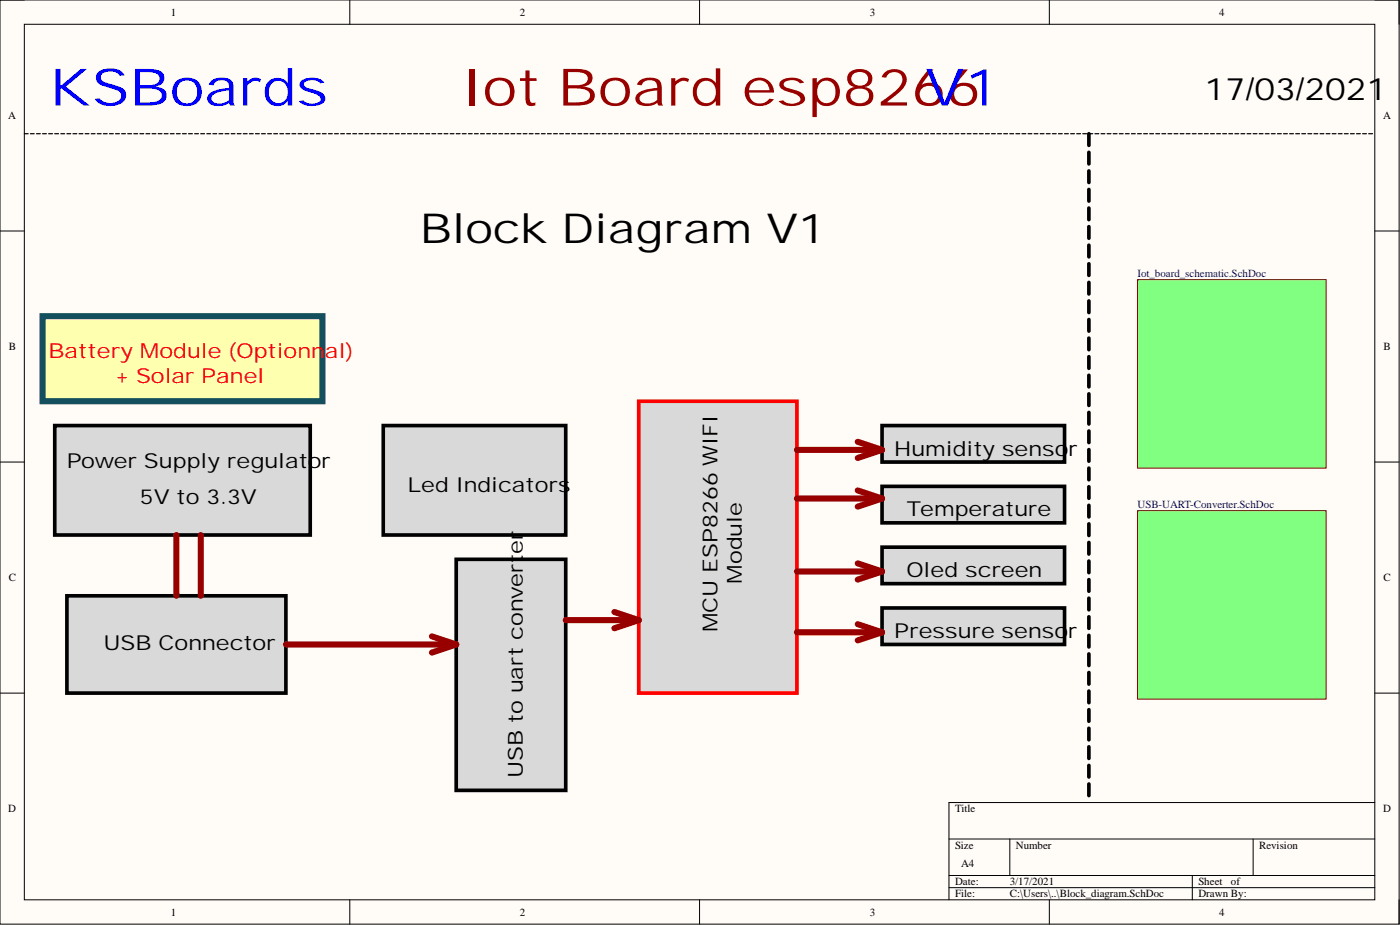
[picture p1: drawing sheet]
<svg xmlns="http://www.w3.org/2000/svg" width="292mm" height="193mm" viewBox="0 0 292 193" stroke-linecap="round" stroke-linejoin="round" font-family="sans-serif">
<path d="M0 0h291.9v192.8h-291.9z" fill-rule="evenodd" fill="#fffcf8"/>
<path d="M0 0h291.9v192.8h-291.9z" fill="none" stroke="#000" stroke-width=".21"/>
<path d="M5.1 5.1h281.7v182.6h-281.7z" fill-rule="evenodd" fill="#fffcf8"/>
<g fill="none" stroke="#000" stroke-width=".21">
<path d="M0 0h5.1M73 0v5.1M146 0v5.1M218.9 0v5.1M286.8 0h5.1v5.1M5.1 5.1h281.7v182.6h-281.7zM0 48.2h5.1M286.8 48.2h5.1M0 96.4h5.1M286.8 96.4h5.1M0 144.6h5.1M286.8 144.6h5.1"/>
<path d="M198 175h88.8M210.7 175v7.6M261.5 175v7.6M286.8 167.4h-88.8v20.3M73 187.7v5.1M146 187.7v5.1M198 182.6h88.8M198 185.2h88.8M218.9 187.7v5.1M248.8 182.6v5.1M291.9 187.7v5.1"/>
</g>
<path d="M8.9 65.9h58.4v17.8h-58.4z" fill-rule="evenodd" fill="#ffffb0"/>
<path d="M8.9 65.9h58.4v17.8h-58.4z" fill="none" stroke="#134f5c" stroke-width="1.3"/>
<path d="M133.3 83.7h33v60.9h-33z" fill-rule="evenodd" fill="#d9d9d9"/>
<path d="M133.3 83.7h33v60.9h-33z" fill="none" stroke="#f00" stroke-width=".76"/>
<path d="M184 88.8h38.1v7.6h-38.1z" fill-rule="evenodd" fill="#d9d9d9"/>
<path d="M184 88.8h38.1v7.6h-38.1z" fill="none" stroke="#000" stroke-width=".76"/>
<path d="M184 101.5h38.1v7.6h-38.1z" fill-rule="evenodd" fill="#d9d9d9"/>
<path d="M184 101.5h38.1v7.6h-38.1z" fill="none" stroke="#000" stroke-width=".76"/>
<path d="M184 114.1h38.1v7.7h-38.1z" fill-rule="evenodd" fill="#d9d9d9"/>
<path d="M184 114.1h38.1v7.7h-38.1z" fill="none" stroke="#000" stroke-width=".76"/>
<path d="M184 126.8h38.1v7.6h-38.1z" fill-rule="evenodd" fill="#d9d9d9"/>
<path d="M184 126.8h38.1v7.6h-38.1z" fill="none" stroke="#000" stroke-width=".76"/>
<path d="M11.4 88.8h53.3v22.8h-53.3z" fill-rule="evenodd" fill="#d9d9d9"/>
<path d="M11.4 88.8h53.3v22.8h-53.3z" fill="none" stroke="#000" stroke-width=".76"/>
<path d="M14 124.3h45.7v20.3h-45.7z" fill-rule="evenodd" fill="#d9d9d9"/>
<path d="M14 124.3h45.7v20.3h-45.7z" fill="none" stroke="#000" stroke-width=".76"/>
<path d="M95.2 116.7h22.8v48.2h-22.8z" fill-rule="evenodd" fill="#d9d9d9"/>
<path d="M95.2 116.7h22.8v48.2h-22.8z" fill="none" stroke="#000" stroke-width=".76"/>
<path d="M80 88.8h38v22.8h-38z" fill-rule="evenodd" fill="#d9d9d9"/>
<g fill="none" stroke="#000" stroke-width=".76">
<path d="M227.2 27.9v2.4M227.2 31.8v2.4M227.2 35.7v2.4M227.2 39.5v2.5M227.2 43.4v2.4M227.2 47.3v2.4M227.2 51.2v2.4M227.2 55v2.5M227.2 58.9v2.4M227.2 62.8v2.4M227.2 66.7v2.4M227.2 70.5v2.5"/>
<path d="M227.2 74.4v2.4M227.2 78.3v2.4M80 88.8h38v22.8h-38zM227.2 82.2v2.4M227.2 86v2.5M227.2 89.9v2.4M227.2 93.8v2.4M227.2 97.7v2.4M227.2 101.5v2.5M227.2 105.4v2.4M227.2 109.3v2.4M227.2 113.2v2.4"/>
<path d="M227.2 117v2.5M227.2 120.9v2.4M227.2 124.8v2.4M227.2 128.7v2.4M227.2 132.5v2.5M227.2 136.4v2.4M227.2 140.3v2.4M227.2 144.2v2.4M227.2 148v2.5M227.2 151.9v2.4M227.2 155.8v2.4M227.2 159.7v2.4"/>
<path d="M227.2 163.6v2.4"/>
</g>
<g fill="none" stroke="#000" stroke-width=".25">
<path d="M5.1 27.9h.8M6.3 27.9h.8M7.6 27.9h.8M8.9 27.9h.8M10.2 27.9h.7M11.4 27.9h.8M12.7 27.9h.8M14 27.9h.8M15.2 27.9h.8M16.5 27.9h.8M17.8 27.9h.8M19 27.9h.8"/>
<path d="M20.3 27.9h.8M21.6 27.9h.8M22.8 27.9h.8M24.1 27.9h.8M25.4 27.9h.8M26.7 27.9h.7M27.9 27.9h.8M29.2 27.9h.8M30.5 27.9h.8M31.7 27.9h.8M33 27.9h.8M34.3 27.9h.8"/>
<path d="M35.5 27.9h.8M36.8 27.9h.8M38.1 27.9h.8M39.3 27.9h.8M40.6 27.9h.8M41.9 27.9h.8M43.2 27.9h.7M44.4 27.9h.8M45.7 27.9h.8M47 27.9h.8M48.2 27.9h.8M49.5 27.9h.8"/>
<path d="M50.8 27.9h.8M52 27.9h.8M53.3 27.9h.8M54.6 27.9h.8M55.8 27.9h.8M57.1 27.9h.8M58.4 27.9h.8M59.7 27.9h.7M60.9 27.9h.8M62.2 27.9h.8M63.5 27.9h.8M64.7 27.9h.8"/>
<path d="M66 27.9h.8M67.3 27.9h.8M68.5 27.9h.8M69.8 27.9h.8M71.1 27.9h.8M72.3 27.9h.8M73.6 27.9h.8M74.9 27.9h.8M76.2 27.9h.7M77.4 27.9h.8M78.7 27.9h.8M80 27.9h.8"/>
<path d="M81.2 27.9h.8M82.5 27.9h.8M83.8 27.9h.8M85 27.9h.8M86.3 27.9h.8M87.6 27.9h.8M88.8 27.9h.8M90.1 27.9h.8M91.4 27.9h.8M92.7 27.9h.7M93.9 27.9h.8M95.2 27.9h.8"/>
<path d="M96.5 27.9h.8M97.7 27.9h.8M99 27.9h.8M100.3 27.9h.8M101.5 27.9h.8M102.8 27.9h.8M104.1 27.9h.8M105.3 27.9h.8M106.6 27.9h.8M107.9 27.9h.8M109.2 27.9h.7M110.4 27.9h.8"/>
<path d="M111.7 27.9h.8M113 27.9h.8M114.2 27.9h.8M115.5 27.9h.8M116.8 27.9h.8M118 27.9h.8M119.3 27.9h.8M120.6 27.9h.8M121.8 27.9h.8M123.1 27.9h.8M124.4 27.9h.8M125.7 27.9h.7"/>
<path d="M126.9 27.9h.8M128.2 27.9h.8M129.5 27.9h.8M130.7 27.9h.8M132 27.9h.8M133.3 27.9h.8M134.5 27.9h.8M135.8 27.9h.8M137.1 27.9h.8M138.3 27.9h.8M139.6 27.9h.8M140.9 27.9h.8"/>
<path d="M142.2 27.9h.7M143.4 27.9h.8M144.7 27.9h.8M146 27.9h.8M147.2 27.9h.8M148.5 27.9h.8M149.8 27.9h.8M151 27.9h.8M152.3 27.9h.8M153.6 27.9h.8M154.8 27.9h.8M156.1 27.9h.8"/>
<path d="M157.4 27.9h.8M158.7 27.9h.7M159.9 27.9h.8M161.2 27.9h.8M162.5 27.9h.8M163.7 27.9h.8M165 27.9h.8M166.3 27.9h.8M167.5 27.9h.8M168.8 27.9h.8M170.1 27.9h.8M171.3 27.9h.8"/>
<path d="M172.6 27.9h.8M173.9 27.9h.8M175.2 27.9h.7M176.4 27.9h.8M177.7 27.9h.8M179 27.9h.8M180.2 27.9h.8M181.5 27.9h.8M182.8 27.9h.8M184 27.9h.8M185.3 27.9h.8M186.6 27.9h.8"/>
<path d="M187.8 27.9h.8M189.1 27.9h.8M190.4 27.9h.8M191.7 27.9h.7M192.9 27.9h.8M194.2 27.9h.8M195.5 27.9h.8M196.7 27.9h.8M198 27.9h.8M199.3 27.9h.8M200.5 27.9h.8M201.8 27.9h.8"/>
<path d="M203.1 27.9h.8M204.3 27.9h.8M205.6 27.9h.8M206.9 27.9h.8M208.2 27.9h.7M209.4 27.9h.8M210.7 27.9h.8M212 27.9h.8M213.2 27.9h.8M214.5 27.9h.8M215.8 27.9h.8M217 27.9h.8"/>
<path d="M218.3 27.9h.8M219.6 27.9h.8M220.8 27.9h.8M222.1 27.9h.8M223.4 27.9h.8M224.7 27.9h.7M225.9 27.9h.8M227.2 27.9h.8M228.5 27.9h.8M229.7 27.9h.8M231 27.9h.8M232.3 27.9h.8"/>
<path d="M233.5 27.9h.8M234.8 27.9h.8M236.1 27.9h.8M237.3 27.9h.8M238.6 27.9h.8M239.9 27.9h.8M241.1 27.9h.8M242.4 27.9h.8M243.7 27.9h.8M245 27.9h.8M246.2 27.9h.8M247.5 27.9h.8"/>
<path d="M248.8 27.9h.8M250 27.9h.8M251.3 27.9h.8M252.6 27.9h.8M253.8 27.9h.8M255.1 27.9h.8M256.4 27.9h.8M257.6 27.9h.8M258.9 27.9h.8M260.2 27.9h.8M261.5 27.9h.8M262.7 27.9h.8"/>
<path d="M264 27.9h.8M265.3 27.9h.8M266.5 27.9h.8M267.8 27.9h.8M269.1 27.9h.8M270.3 27.9h.8M271.6 27.9h.8M272.9 27.9h.8M274.1 27.9h.8M275.4 27.9h.8M276.7 27.9h.8M278 27.9h.8"/>
<path d="M279.2 27.9h.8M280.5 27.9h.8M281.8 27.9h.8M283 27.9h.8M284.3 27.9h.8M285.6 27.9h.8"/>
</g>
<path d="M36.8 111.6v12.7" fill="none" stroke="#00f" stroke-width=".25"/>
<g fill="none" stroke="#980000" stroke-width="1.3">
<path d="M166.3 93.9h17.7M179 92.2l5 1.7M184 93.9l-5 1.6M36.8 111.6v12.7M41.9 111.6v12.7M166.3 104h17.7M166.3 119.2h17.7M179 102.3l5 1.7M179 117.5l5 1.7M184 104l-5 1.7M184 119.2l-5 1.7M59.7 134.4h35.5"/>
<path d="M90.1 132.8l5.1 1.6M95.2 134.4l-5.1 1.7M118 129.4h15.3M128.2 127.7l5.1 1.7M133.3 129.4l-5.1 1.7M166.3 131.9h17.7M179 130.2l5 1.7M184 131.9l-5 1.7"/>
</g>
<path d="M237.3 58.3h39.4v39.4h-39.4z" fill-rule="evenodd" fill="#80ff80"/>
<path d="M237.3 58.3h39.4v39.4h-39.4z" fill="none" stroke="#800000" stroke-width=".21"/>
<path d="M237.3 106.5h39.4v39.4h-39.4z" fill-rule="evenodd" fill="#80ff80"/>
<path d="M237.3 106.5h39.4v39.4h-39.4z" fill="none" stroke="#800000" stroke-width=".21"/>
<g font-size="10.8" fill="#00f">
<text x="10.2" y="22">KSBoards</text>
<text x="192.9" y="22">V1</text>
</g>
<text font-size="10.8" fill="#980000" x="96.5" y="22">Iot Board esp8266</text>
<text font-size="8.6" x="87.6" y="50.6">Block Diagram V1</text>
<text font-size="6.5" x="251.3" y="20.8">17/03/2021</text>
<g font-size="4.3" fill="#f00">
<text x="10.2" y="74.7">Battery Module (Optionnal)</text>
<text x="24.1" y="79.8">+ Solar Panel</text>
</g>
<g font-size="4.3">
<text x="186.6" y="95">Humidity sensor</text>
<text x="14" y="97.6">Power Supply regulator</text>
<text x="29.2" y="105.2">5V to 3.3V</text>
<text x="85" y="102.6">Led Indicators</text>
<text x="189.1" y="107.7">Temperature</text>
<text x="109.1" y="115.5" transform="rotate(-90 109.1 115.5)">er</text>
<text x="154.8" y="121.8" transform="rotate(-90 154.8 121.8)">Module</text>
<text x="189.1" y="120.4">Oled screen</text>
<text x="149.7" y="131.9" transform="rotate(-90 149.7 131.9)">MCU ESP8266 WIFI</text>
<text x="21.6" y="135.6">USB Connector</text>
<text x="186.6" y="133.1">Pressure sensor</text>
<text x="109.1" y="162.3" transform="rotate(-90 109.1 162.3)">USB to uart convert</text>
</g>
<g font-size="2.3">
<text x="35.6" y="3.3">1</text>
<text x="108.4" y="3.3">2</text>
<text x="181.5" y="3.3">3</text>
<text x="254.3" y="3.3">4</text>
<text x="1.7" y="24.9">A</text>
<text x="288.6" y="24.9">A</text>
<text x="1.8" y="73.1">B</text>
<text x="288.7" y="73.1">B</text>
<text x="1.8" y="121.3">C</text>
<text x="288.7" y="121.3">C</text>
<text x="1.7" y="169.5">D</text>
<text x="199.3" y="169.5">Title</text>
<text x="288.6" y="169.5">D</text>
<text x="199.3" y="177.1">Size</text>
<text x="212" y="177.1">Number</text>
<text x="262.7" y="177.1">Revision</text>
<text x="199.3" y="184.7">Date:</text>
<text x="200.5" y="180.9">A4</text>
<text x="210.7" y="184.7">3/17/2021</text>
<text x="250" y="184.7">Sheet</text>
<text x="256.8" y="184.7">of</text>
<text x="35.6" y="191">1</text>
<text x="108.4" y="191">2</text>
<text x="181.5" y="191">3</text>
<text x="199.3" y="187.2">File:</text>
<text x="210.7" y="187.2">C:\Users\..\Block_diagram.SchDoc</text>
<text x="250" y="187.2">Drawn By:</text>
<text x="254.3" y="191">4</text>
</g>
<g font-size="2.3" fill="#000080">
<text x="237.3" y="57.8">Iot_board_schematic.SchDoc</text>
<text x="237.3" y="106">USB-UART-Converter.SchDoc</text>
</g>
</svg>
